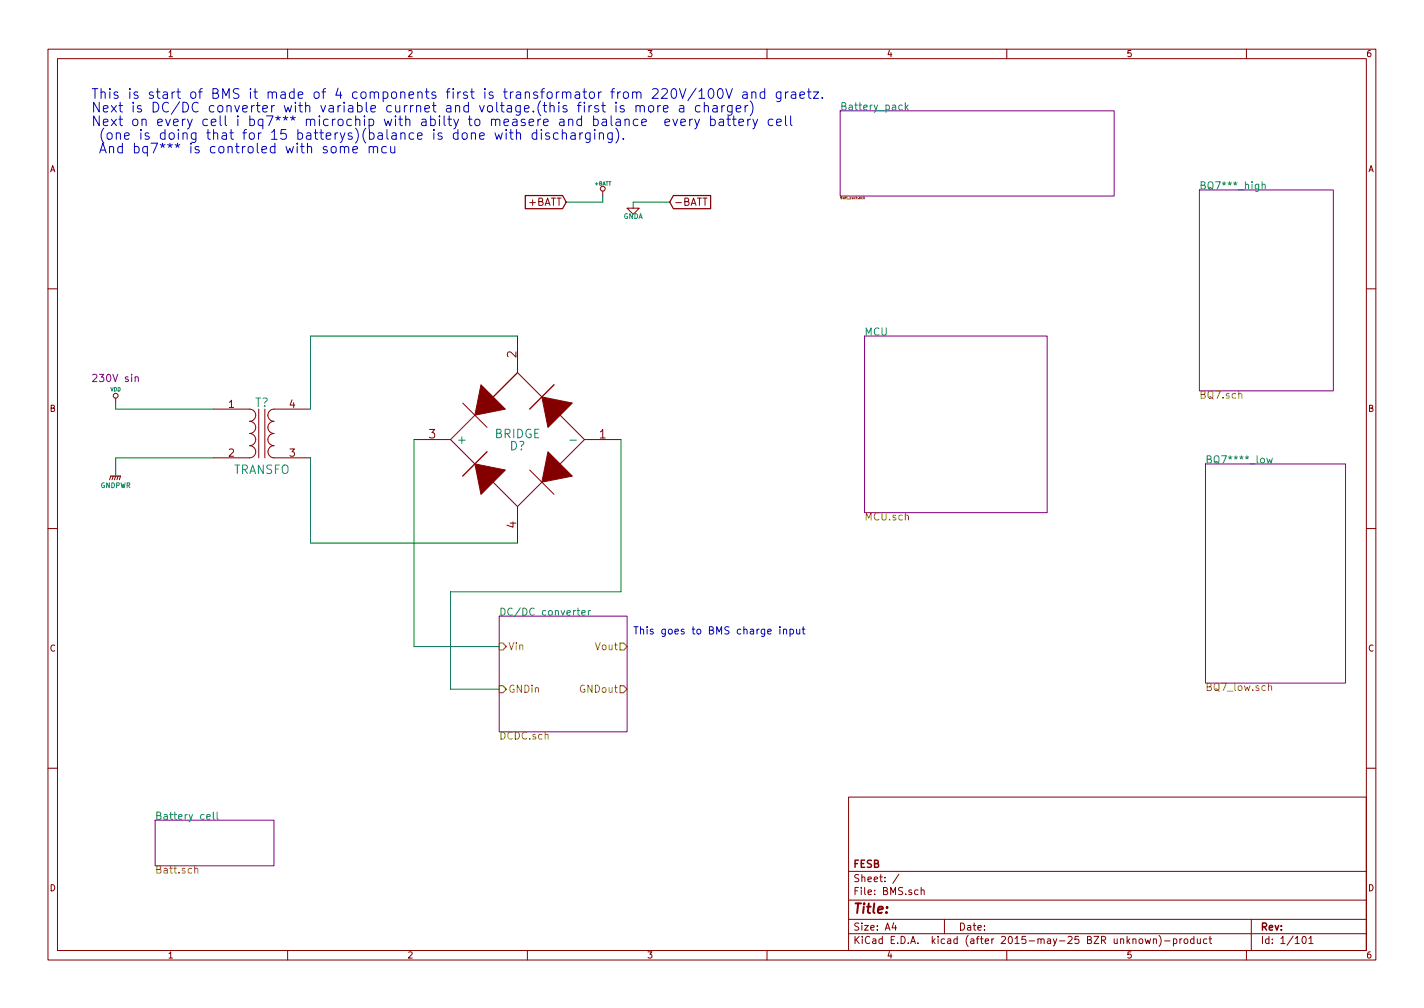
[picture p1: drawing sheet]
EESchema Schematic File Version 2
LIBS:iso5500
LIBS:crf_1
LIBS:BQ76940
LIBS:power
LIBS:device
LIBS:transistors
LIBS:conn
LIBS:linear
LIBS:regul
LIBS:74xx
LIBS:cmos4000
LIBS:adc-dac
LIBS:memory
LIBS:xilinx
LIBS:microcontrollers
LIBS:dsp
LIBS:microchip
LIBS:analog_switches
LIBS:motorola
LIBS:texas
LIBS:intel
LIBS:audio
LIBS:interface
LIBS:digital-audio
LIBS:philips
LIBS:display
LIBS:cypress
LIBS:siliconi
LIBS:opto
LIBS:atmel
LIBS:contrib
LIBS:valves
LIBS:BMS-cache
EELAYER 25 0
EELAYER END
$Descr A4 11693 8268
encoding utf-8
Sheet 1 101
Title ""
Date ""
Rev ""
Comp "FESB"
Comment1 ""
Comment2 ""
Comment3 ""
Comment4 ""
$EndDescr
Text Notes 750  1250 0    80   ~ 0
This is start of BMS it made of 4 components first is transformator from 220V/100V and graetz. \nNext is DC/DC converter with variable currnet and voltage.(this first is more a charger)\nNext on every cell i bq7*** microchip with abilty to measere and balance  every battery cell\n (one is doing that for 15 batterys)(balance is done with discharging).\n And bq7*** is controled with some mcu
$Sheet
S 7100 2750 1500 1450
U 55BB8FAB
F0 "MCU" 60
F1 "MCU.sch" 60
$EndSheet
$Sheet
S 9850 1550 1100 1650
U 55BB8FBC
F0 "BQ7***_high" 60
F1 "BQ7.sch" 60
$EndSheet
$Comp
L TRANSFO T?
U 1 1
P 2150 3550
F 0 "T?" H 2150 3800 70  0000 C CNN
F 1 "TRANSFO" H 2150 3250 70  0000 C CNN
F 2 "" H 2150 3550 60  0000 C CNN
F 3 "" H 2150 3550 60  0000 C CNN
	1    2150 3550
	1    0    0    -1  
$EndComp
$Comp
L VDD #PWR01
U 1 1
P 950 3300
F 0 "#PWR01" H 950 3400 30  0001 C CNN
F 1 "VDD" H 950 3410 30  0000 C CNN
F 2 "" H 950 3300 60  0000 C CNN
F 3 "" H 950 3300 60  0000 C CNN
F 4 "230V sin" H 950 3500 60  0000 C CNN "Voltage"
	1    950  3300
	1    0    0    -1  
$EndComp
$Comp
L GNDA #PWR02
U 1 1
P 5200 1700
F 0 "#PWR02" H 5200 1700 40  0001 C CNN
F 1 "GNDA" H 5200 1630 40  0000 C CNN
F 2 "" H 5200 1700 60  0000 C CNN
F 3 "" H 5200 1700 60  0000 C CNN
	1    5200 1700
	1    0    0    -1  
$EndComp
$Comp
L +BATT #PWR03
U 1 1
P 4950 1600
F 0 "#PWR03" H 4950 1550 20  0001 C CNN
F 1 "+BATT" H 4950 1700 30  0000 C CNN
F 2 "" H 4950 1600 60  0000 C CNN
F 3 "" H 4950 1600 60  0000 C CNN
	1    4950 1600
	1    0    0    -1  
$EndComp
Text GLabel 4650 1650 0    60   Input ~ 0
+BATT
$Comp
L GNDPWR #PWR04
U 1 1
P 950 3900
F 0 "#PWR04" H 950 3950 40  0001 C CNN
F 1 "GNDPWR" H 950 3820 40  0000 C CNN
F 2 "" H 950 3900 60  0000 C CNN
F 3 "" H 950 3900 60  0000 C CNN
	1    950  3900
	1    0    0    -1  
$EndComp
Text GLabel 5500 1650 2    60   Input ~ 0
-BATT
$Sheet
S 1274 6726 976  374 
U 55BBA6A3
F0 "Battery cell" 60
F1 "Batt.sch" 60
$EndSheet
$Sheet
S 6900 900  2250 700 
U 3A58CB36
F0 "Battery_pack" 60
F1 "Batt_pack.sch" 20
$EndSheet
$Sheet
S 9900 3800 1150 1800
U 55C14E4B
F0 "BQ7****_low" 60
F1 "BQ7_low.sch" 60
$EndSheet
$Comp
L BRIDGE D?
U 1 1
P 4250 3600
F 0 "D?" H 4250 3650 70  0000 C CNN
F 1 "BRIDGE" H 4250 3550 70  0000 C CNN
F 2 "" H 4250 3600 60  0000 C CNN
F 3 "" H 4250 3600 60  0000 C CNN
	1    4250 3600
	-1   0    0    1   
$EndComp
$Sheet
S 4100 5050 1050 950 
U 55C3D385
F0 "DC/DC converter" 59
F1 "DCDC.sch" 59
F2 "Vin" I L 4100 5300 59 
F3 "GNDin" I L 4100 5650 59 
F4 "Vout" O R 5150 5300 59 
F5 "GNDout" O R 5150 5650 59 
$EndSheet
Wire Wire Line
	950  3900 950  3750
Wire Wire Line
	950  3750 1750 3750
Wire Wire Line
	950  3300 950  3350
Wire Wire Line
	950  3350 1750 3350
Wire Wire Line
	4650 1650 4950 1650
Wire Wire Line
	4950 1650 4950 1600
Wire Wire Line
	5200 1700 5200 1650
Wire Wire Line
	5200 1650 5500 1650
Wire Wire Line
	2550 3350 2550 2750
Wire Wire Line
	2550 2750 4250 2750
Wire Wire Line
	2550 3750 2550 4450
Wire Wire Line
	2550 4450 4250 4450
Wire Wire Line
	3400 3600 3400 5300
Wire Wire Line
	3400 5300 4100 5300
Wire Wire Line
	5100 3600 5100 4850
Wire Wire Line
	5100 4850 3700 4850
Wire Wire Line
	3700 4850 3700 5650
Wire Wire Line
	3700 5650 4100 5650
Text Notes 5200 5200 0    60   ~ 0
This goes to BMS charge input
$EndSCHEMATC
